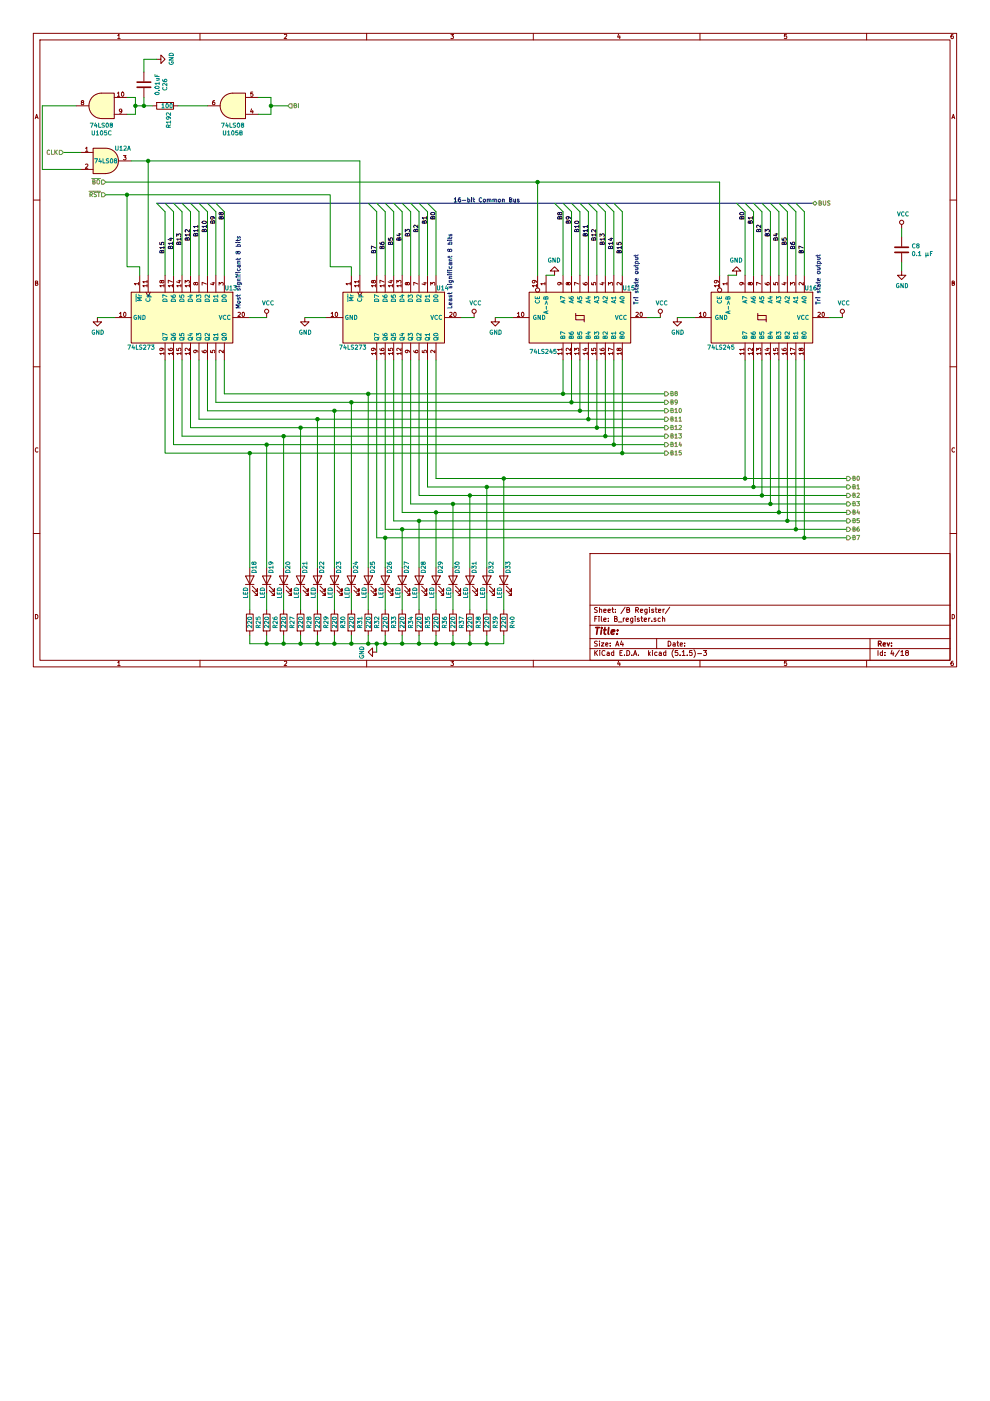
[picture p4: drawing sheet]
EESchema Schematic File Version 4
EELAYER 30 0
EELAYER END
$Descr A4 11693 8268
encoding utf-8
Sheet 4 18
Title ""
Date ""
Rev ""
Comp ""
Comment1 ""
Comment2 ""
Comment3 ""
Comment4 ""
$EndDescr
$Comp
L 74xx:74LS273 U?
U 1 1
P 2150 3750
AR Path="/5E3CB2C3/5E628E29" Ref="U?"  Part="1" 
AR Path="/5E60DA07/5E628E29" Ref="U13"  Part="1" 
AR Path="/5E638028/5E628E29" Ref="U?"  Part="1" 
F 0 "U13" V 1800 4250 50  0000 L CNN
F 1 "74LS273" V 2500 3100 50  0000 L CNN
F 2 "" H 2150 3750 50  0001 C CNN
F 3 "http://www.ti.com/lit/gpn/sn74LS273" H 2150 3750 50  0001 C CNN
	1    2150 3750
	0    1    1    0   
$EndComp
$Comp
L 74xx:74LS273 U?
U 1 1
P 4650 3750
AR Path="/5E3CB2C3/5E628E2A" Ref="U?"  Part="1" 
AR Path="/5E60DA07/5E628E2A" Ref="U14"  Part="1" 
AR Path="/5E638028/5E628E2A" Ref="U?"  Part="1" 
F 0 "U14" V 4300 4250 50  0000 L CNN
F 1 "74LS273" V 5000 3100 50  0000 L CNN
F 2 "" H 4650 3750 50  0001 C CNN
F 3 "http://www.ti.com/lit/gpn/sn74LS273" H 4650 3750 50  0001 C CNN
	1    4650 3750
	0    1    1    0   
$EndComp
$Comp
L 74xx:74LS08 U?
U 1 1
P 1250 1900
AR Path="/5E3CB2C3/5E3D38CB" Ref="U?"  Part="1" 
AR Path="/5E60DA07/5E3D38CB" Ref="U12"  Part="1" 
AR Path="/5E638028/5E3D38CB" Ref="U?"  Part="1" 
F 0 "U12" H 1450 2050 50  0000 C CNN
F 1 "74LS08" H 1250 1900 50  0000 C CNN
F 2 "" H 1250 1900 50  0001 C CNN
F 3 "http://www.ti.com/lit/gpn/sn74LS08" H 1250 1900 50  0001 C CNN
	1    1250 1900
	1    0    0    -1  
$EndComp
$Comp
L 74xx:74LS245 U?
U 1 1
P 9000 3750
AR Path="/5E3CB2C3/5E628E30" Ref="U?"  Part="1" 
AR Path="/5E60DA07/5E628E30" Ref="U16"  Part="1" 
AR Path="/5E638028/5E628E30" Ref="U?"  Part="1" 
F 0 "U16" V 8650 4250 50  0000 L CNN
F 1 "74LS245" V 9350 3100 50  0000 L CNN
F 2 "" H 9000 3750 50  0001 C CNN
F 3 "http://www.ti.com/lit/gpn/sn74LS245" H 9000 3750 50  0001 C CNN
	1    9000 3750
	0    1    1    0   
$EndComp
$Comp
L power:VCC #PWR?
U 1 1
P 3150 3750
AR Path="/5E3CB2C3/5E628E31" Ref="#PWR?"  Part="1" 
AR Path="/5E60DA07/5E628E31" Ref="#PWR030"  Part="1" 
AR Path="/5E638028/5E628E31" Ref="#PWR?"  Part="1" 
F 0 "#PWR030" H 3150 3600 50  0001 C CNN
F 1 "VCC" H 3167 3923 50  0000 C CNN
F 2 "" H 3150 3750 50  0001 C CNN
F 3 "" H 3150 3750 50  0001 C CNN
	1    3150 3750
	1    0    0    -1  
$EndComp
$Comp
L power:VCC #PWR?
U 1 1
P 5600 3750
AR Path="/5E3CB2C3/5E628E32" Ref="#PWR?"  Part="1" 
AR Path="/5E60DA07/5E628E32" Ref="#PWR033"  Part="1" 
AR Path="/5E638028/5E628E32" Ref="#PWR?"  Part="1" 
F 0 "#PWR033" H 5600 3600 50  0001 C CNN
F 1 "VCC" H 5617 3923 50  0000 C CNN
F 2 "" H 5600 3750 50  0001 C CNN
F 3 "" H 5600 3750 50  0001 C CNN
	1    5600 3750
	1    0    0    -1  
$EndComp
$Comp
L power:VCC #PWR?
U 1 1
P 7800 3750
AR Path="/5E3CB2C3/5E646806" Ref="#PWR?"  Part="1" 
AR Path="/5E60DA07/5E646806" Ref="#PWR036"  Part="1" 
AR Path="/5E638028/5E646806" Ref="#PWR?"  Part="1" 
F 0 "#PWR036" H 7800 3600 50  0001 C CNN
F 1 "VCC" H 7817 3923 50  0000 C CNN
F 2 "" H 7800 3750 50  0001 C CNN
F 3 "" H 7800 3750 50  0001 C CNN
	1    7800 3750
	1    0    0    -1  
$EndComp
$Comp
L power:VCC #PWR?
U 1 1
P 9950 3750
AR Path="/5E3CB2C3/5E628E34" Ref="#PWR?"  Part="1" 
AR Path="/5E60DA07/5E628E34" Ref="#PWR039"  Part="1" 
AR Path="/5E638028/5E628E34" Ref="#PWR?"  Part="1" 
F 0 "#PWR039" H 9950 3600 50  0001 C CNN
F 1 "VCC" H 9967 3923 50  0000 C CNN
F 2 "" H 9950 3750 50  0001 C CNN
F 3 "" H 9950 3750 50  0001 C CNN
	1    9950 3750
	1    0    0    -1  
$EndComp
$Comp
L power:VCC #PWR?
U 1 1
P 10650 2700
AR Path="/5E3CB2C3/5E628E35" Ref="#PWR?"  Part="1" 
AR Path="/5E60DA07/5E628E35" Ref="#PWR040"  Part="1" 
AR Path="/5E638028/5E628E35" Ref="#PWR?"  Part="1" 
F 0 "#PWR040" H 10650 2550 50  0001 C CNN
F 1 "VCC" H 10667 2873 50  0000 C CNN
F 2 "" H 10650 2700 50  0001 C CNN
F 3 "" H 10650 2700 50  0001 C CNN
	1    10650 2700
	1    0    0    -1  
$EndComp
$Comp
L power:GND #PWR?
U 1 1
P 1150 3750
AR Path="/5E3CB2C3/5E628E36" Ref="#PWR?"  Part="1" 
AR Path="/5E60DA07/5E628E36" Ref="#PWR029"  Part="1" 
AR Path="/5E638028/5E628E36" Ref="#PWR?"  Part="1" 
F 0 "#PWR029" H 1150 3500 50  0001 C CNN
F 1 "GND" H 1155 3577 50  0000 C CNN
F 2 "" H 1150 3750 50  0001 C CNN
F 3 "" H 1150 3750 50  0001 C CNN
	1    1150 3750
	1    0    0    -1  
$EndComp
$Comp
L power:GND #PWR?
U 1 1
P 3600 3750
AR Path="/5E3CB2C3/5E628E37" Ref="#PWR?"  Part="1" 
AR Path="/5E60DA07/5E628E37" Ref="#PWR031"  Part="1" 
AR Path="/5E638028/5E628E37" Ref="#PWR?"  Part="1" 
F 0 "#PWR031" H 3600 3500 50  0001 C CNN
F 1 "GND" H 3605 3577 50  0000 C CNN
F 2 "" H 3600 3750 50  0001 C CNN
F 3 "" H 3600 3750 50  0001 C CNN
	1    3600 3750
	1    0    0    -1  
$EndComp
$Comp
L power:GND #PWR?
U 1 1
P 5850 3750
AR Path="/5E3CB2C3/5E628E38" Ref="#PWR?"  Part="1" 
AR Path="/5E60DA07/5E628E38" Ref="#PWR034"  Part="1" 
AR Path="/5E638028/5E628E38" Ref="#PWR?"  Part="1" 
F 0 "#PWR034" H 5850 3500 50  0001 C CNN
F 1 "GND" H 5855 3577 50  0000 C CNN
F 2 "" H 5850 3750 50  0001 C CNN
F 3 "" H 5850 3750 50  0001 C CNN
	1    5850 3750
	1    0    0    -1  
$EndComp
$Comp
L power:GND #PWR?
U 1 1
P 8000 3750
AR Path="/5E3CB2C3/5E6467E4" Ref="#PWR?"  Part="1" 
AR Path="/5E60DA07/5E6467E4" Ref="#PWR037"  Part="1" 
AR Path="/5E638028/5E6467E4" Ref="#PWR?"  Part="1" 
F 0 "#PWR037" H 8000 3500 50  0001 C CNN
F 1 "GND" H 8005 3577 50  0000 C CNN
F 2 "" H 8000 3750 50  0001 C CNN
F 3 "" H 8000 3750 50  0001 C CNN
	1    8000 3750
	1    0    0    -1  
$EndComp
$Comp
L power:GND #PWR?
U 1 1
P 10650 3200
AR Path="/5E3CB2C3/5E3E64A0" Ref="#PWR?"  Part="1" 
AR Path="/5E60DA07/5E3E64A0" Ref="#PWR041"  Part="1" 
AR Path="/5E638028/5E3E64A0" Ref="#PWR?"  Part="1" 
F 0 "#PWR041" H 10650 2950 50  0001 C CNN
F 1 "GND" H 10655 3027 50  0000 C CNN
F 2 "" H 10650 3200 50  0001 C CNN
F 3 "" H 10650 3200 50  0001 C CNN
	1    10650 3200
	1    0    0    -1  
$EndComp
$Comp
L Device:C C?
U 1 1
P 10650 2950
AR Path="/5E3CB2C3/5E3E74DF" Ref="C?"  Part="1" 
AR Path="/5E60DA07/5E3E74DF" Ref="C8"  Part="1" 
AR Path="/5E638028/5E3E74DF" Ref="C?"  Part="1" 
F 0 "C8" H 10765 2996 50  0000 L CNN
F 1 "0.1 μF" H 10765 2905 50  0000 L CNN
F 2 "" H 10688 2800 50  0001 C CNN
F 3 "~" H 10650 2950 50  0001 C CNN
	1    10650 2950
	1    0    0    -1  
$EndComp
Wire Wire Line
	10650 3200 10650 3100
Wire Wire Line
	10650 2800 10650 2700
Wire Wire Line
	9800 3750 9950 3750
Wire Wire Line
	8200 3750 8000 3750
Wire Wire Line
	7800 3750 7650 3750
Wire Wire Line
	6050 3750 5850 3750
Wire Wire Line
	5600 3750 5450 3750
Wire Wire Line
	3850 3750 3600 3750
Wire Wire Line
	3150 3750 2950 3750
Wire Wire Line
	1350 3750 1150 3750
Entry Wire Line
	4350 2400 4450 2500
Entry Wire Line
	4450 2400 4550 2500
Entry Wire Line
	4550 2400 4650 2500
Entry Wire Line
	4650 2400 4750 2500
Entry Wire Line
	4750 2400 4850 2500
Entry Wire Line
	4850 2400 4950 2500
Entry Wire Line
	4950 2400 5050 2500
Entry Wire Line
	5050 2400 5150 2500
Entry Wire Line
	1850 2400 1950 2500
Entry Wire Line
	2050 2400 2150 2500
Entry Wire Line
	2150 2400 2250 2500
Entry Wire Line
	1950 2400 2050 2500
Entry Wire Line
	2250 2400 2350 2500
Entry Wire Line
	2350 2400 2450 2500
Entry Wire Line
	2450 2400 2550 2500
Entry Wire Line
	2550 2400 2650 2500
Wire Wire Line
	4450 2500 4450 3250
Wire Wire Line
	4550 2500 4550 3250
Wire Wire Line
	4650 2500 4650 3250
Wire Wire Line
	4750 2500 4750 3250
Wire Wire Line
	4850 2500 4850 3250
Wire Wire Line
	4950 2500 4950 3250
Wire Wire Line
	5050 2500 5050 3250
Wire Wire Line
	5150 2500 5150 3250
Text Label 5150 2600 1    50   ~ 0
B0
Text Label 5050 2650 1    50   ~ 0
B1
Text Label 4950 2750 1    50   ~ 0
B2
Text Label 4850 2800 1    50   ~ 0
B3
Text Label 4750 2850 1    50   ~ 0
B4
Text Label 4650 2900 1    50   ~ 0
B5
Text Label 4550 2950 1    50   ~ 0
B6
Text Label 4450 3000 1    50   ~ 0
B7
Text Notes 5350 2400 0    50   ~ 10
16-bit Common Bus
Wire Wire Line
	1950 2500 1950 3250
Wire Wire Line
	2050 2500 2050 3250
Wire Wire Line
	2150 2500 2150 3250
Wire Wire Line
	2250 2500 2250 3250
Wire Wire Line
	2350 2500 2350 3250
Wire Wire Line
	2450 2500 2450 3250
Wire Wire Line
	2550 2500 2550 3250
Wire Wire Line
	2650 2500 2650 3250
Text Label 2650 2600 1    50   ~ 0
B8
Text Label 2550 2650 1    50   ~ 0
B9
Text Label 2450 2750 1    50   ~ 0
B10
Text Label 2350 2800 1    50   ~ 0
B11
Text Label 2250 2850 1    50   ~ 0
B12
Text Label 2150 2900 1    50   ~ 0
B13
Text Label 2050 2950 1    50   ~ 0
B14
Text Label 1950 3000 1    50   ~ 0
B15
Text HLabel 750  1800 0    50   Input ~ 0
CLK
Text HLabel 3400 1250 2    50   Input ~ 0
BI
Text HLabel 1250 2150 0    50   Input ~ 0
~BO
Text HLabel 1250 2300 0    50   Input ~ 0
~RST
Wire Wire Line
	1250 2300 1500 2300
Wire Wire Line
	1500 2300 1500 3150
Wire Wire Line
	1500 3150 1650 3150
Wire Wire Line
	1650 3150 1650 3250
Wire Wire Line
	1500 2300 3900 2300
Connection ~ 1500 2300
Wire Wire Line
	3900 2300 3900 3150
Wire Wire Line
	3900 3150 4150 3150
Wire Wire Line
	4150 3150 4150 3250
Entry Wire Line
	8700 2400 8800 2500
Entry Wire Line
	8800 2400 8900 2500
Entry Wire Line
	8900 2400 9000 2500
Entry Wire Line
	9000 2400 9100 2500
Entry Wire Line
	9100 2400 9200 2500
Entry Wire Line
	9200 2400 9300 2500
Entry Wire Line
	9300 2400 9400 2500
Entry Wire Line
	9400 2400 9500 2500
Wire Wire Line
	8800 2500 8800 3250
Wire Wire Line
	8900 2500 8900 3250
Wire Wire Line
	9000 2500 9000 3250
Wire Wire Line
	9100 2500 9100 3250
Wire Wire Line
	9200 2500 9200 3250
Wire Wire Line
	9300 2500 9300 3250
Wire Wire Line
	9400 2500 9400 3250
Wire Wire Line
	9500 2500 9500 3250
Text Label 8800 2600 1    50   ~ 0
B0
Text Label 8900 2650 1    50   ~ 0
B1
Text Label 9000 2750 1    50   ~ 0
B2
Text Label 9100 2800 1    50   ~ 0
B3
Text Label 9200 2850 1    50   ~ 0
B4
Text Label 9300 2900 1    50   ~ 0
B5
Text Label 9400 2950 1    50   ~ 0
B6
Text Label 9500 3000 1    50   ~ 0
B7
Entry Wire Line
	6550 2400 6650 2500
Entry Wire Line
	6750 2400 6850 2500
Entry Wire Line
	6850 2400 6950 2500
Entry Wire Line
	6650 2400 6750 2500
Entry Wire Line
	6950 2400 7050 2500
Entry Wire Line
	7050 2400 7150 2500
Entry Wire Line
	7150 2400 7250 2500
Entry Wire Line
	7250 2400 7350 2500
Wire Wire Line
	6650 2500 6650 3250
Wire Wire Line
	6750 2500 6750 3250
Wire Wire Line
	6850 2500 6850 3250
Wire Wire Line
	6950 2500 6950 3250
Wire Wire Line
	7050 2500 7050 3250
Wire Wire Line
	7150 2500 7150 3250
Wire Wire Line
	7250 2500 7250 3250
Wire Wire Line
	7350 2500 7350 3250
Text Label 6650 2600 1    50   ~ 0
B8
Text Label 6750 2650 1    50   ~ 0
B9
Text Label 6850 2750 1    50   ~ 0
B10
Text Label 6950 2800 1    50   ~ 0
B11
Text Label 7050 2850 1    50   ~ 0
B12
Text Label 7150 2900 1    50   ~ 0
B13
Text Label 7250 2950 1    50   ~ 0
B14
Text Label 7350 3000 1    50   ~ 0
B15
Wire Wire Line
	2650 4250 2650 4650
Wire Wire Line
	2550 4250 2550 4750
Wire Wire Line
	2450 4250 2450 4850
Wire Wire Line
	2350 4250 2350 4950
Wire Wire Line
	2250 4250 2250 5050
Wire Wire Line
	2250 5050 3550 5050
Wire Wire Line
	2150 4250 2150 5150
Wire Wire Line
	2150 5150 3350 5150
Wire Wire Line
	2050 4250 2050 5250
Wire Wire Line
	2050 5250 3150 5250
Wire Wire Line
	1950 4250 1950 5350
Wire Wire Line
	1950 5350 2950 5350
Wire Wire Line
	5150 4250 5150 5650
Wire Wire Line
	5050 4250 5050 5750
Wire Wire Line
	4950 4250 4950 5850
Wire Wire Line
	4950 5850 5550 5850
Wire Wire Line
	4850 4250 4850 5950
Wire Wire Line
	4750 4250 4750 6050
Wire Wire Line
	4650 4250 4650 6150
Wire Wire Line
	4550 4250 4550 6250
Wire Wire Line
	4450 4250 4450 6350
Wire Wire Line
	4450 6350 4550 6350
$Comp
L power:GND #PWR?
U 1 1
P 6550 3250
AR Path="/5E3CB2C3/5E3EBE74" Ref="#PWR?"  Part="1" 
AR Path="/5E60DA07/5E3EBE74" Ref="#PWR035"  Part="1" 
AR Path="/5E638028/5E3EBE74" Ref="#PWR?"  Part="1" 
F 0 "#PWR035" H 6550 3000 50  0001 C CNN
F 1 "GND" H 6555 3077 50  0000 C CNN
F 2 "" H 6550 3250 50  0001 C CNN
F 3 "" H 6550 3250 50  0001 C CNN
	1    6550 3250
	-1   0    0    1   
$EndComp
Wire Wire Line
	6450 3250 6550 3250
$Comp
L power:GND #PWR?
U 1 1
P 8700 3250
AR Path="/5E3CB2C3/5E404707" Ref="#PWR?"  Part="1" 
AR Path="/5E60DA07/5E404707" Ref="#PWR038"  Part="1" 
AR Path="/5E638028/5E404707" Ref="#PWR?"  Part="1" 
F 0 "#PWR038" H 8700 3000 50  0001 C CNN
F 1 "GND" H 8705 3077 50  0000 C CNN
F 2 "" H 8700 3250 50  0001 C CNN
F 3 "" H 8700 3250 50  0001 C CNN
	1    8700 3250
	-1   0    0    1   
$EndComp
Wire Wire Line
	8600 3250 8700 3250
Text Notes 2850 3650 1    50   ~ 0
Most significant 8 bits
Text Notes 5350 3650 1    50   ~ 0
Least significant 8 bits
Text Notes 7550 3600 1    50   ~ 0
Tri state output
$Comp
L 74xx:74LS245 U?
U 1 1
P 6850 3750
AR Path="/5E3CB2C3/5E646802" Ref="U?"  Part="1" 
AR Path="/5E60DA07/5E646802" Ref="U15"  Part="1" 
AR Path="/5E638028/5E646802" Ref="U?"  Part="1" 
F 0 "U15" V 6500 4250 50  0000 L CNN
F 1 "74LS245" V 7250 3150 50  0000 L CNN
F 2 "" H 6850 3750 50  0001 C CNN
F 3 "http://www.ti.com/lit/gpn/sn74LS245" H 6850 3750 50  0001 C CNN
	1    6850 3750
	0    1    1    0   
$EndComp
Text Notes 9700 3600 1    50   ~ 0
Tri state output
Wire Wire Line
	2350 4950 3750 4950
Wire Wire Line
	2450 4850 3950 4850
Wire Wire Line
	2550 4750 4150 4750
Wire Wire Line
	2650 4650 4350 4650
Wire Wire Line
	3150 7600 3350 7600
Connection ~ 3150 7600
Wire Wire Line
	3150 7500 3150 7600
Wire Wire Line
	3350 7600 3550 7600
Connection ~ 3350 7600
Wire Wire Line
	3350 7500 3350 7600
Wire Wire Line
	3550 7600 3750 7600
Connection ~ 3550 7600
Wire Wire Line
	3550 7500 3550 7600
Wire Wire Line
	3750 7600 3950 7600
Connection ~ 3750 7600
Wire Wire Line
	3750 7500 3750 7600
Wire Wire Line
	3950 7600 4150 7600
Connection ~ 3950 7600
Wire Wire Line
	3950 7500 3950 7600
Wire Wire Line
	4150 7600 4350 7600
Connection ~ 4150 7600
Wire Wire Line
	2950 7600 3150 7600
Wire Wire Line
	4150 7500 4150 7600
Wire Wire Line
	4350 7600 4450 7600
Connection ~ 4350 7600
Wire Wire Line
	4350 7500 4350 7600
Wire Wire Line
	4550 7600 4450 7600
Connection ~ 4550 7600
Wire Wire Line
	4550 7500 4550 7600
Wire Wire Line
	4750 7600 4550 7600
Connection ~ 4750 7600
Wire Wire Line
	4750 7500 4750 7600
Wire Wire Line
	4950 7600 4750 7600
Connection ~ 4950 7600
Wire Wire Line
	4950 7500 4950 7600
Wire Wire Line
	5150 7600 4950 7600
Connection ~ 5150 7600
Wire Wire Line
	5150 7500 5150 7600
Wire Wire Line
	5350 7600 5150 7600
Connection ~ 5350 7600
Wire Wire Line
	5350 7500 5350 7600
Wire Wire Line
	5550 7600 5350 7600
Connection ~ 5550 7600
Wire Wire Line
	5550 7500 5550 7600
Wire Wire Line
	5750 7600 5550 7600
Connection ~ 5750 7600
Wire Wire Line
	5750 7500 5750 7600
Connection ~ 4450 7600
Wire Wire Line
	5950 7600 5750 7600
Wire Wire Line
	5950 7500 5950 7600
Wire Wire Line
	4450 7600 4450 7700
Wire Wire Line
	2950 7500 2950 7600
$Comp
L power:GND #PWR?
U 1 1
P 4450 7700
AR Path="/5E3CB2C3/5E6467FF" Ref="#PWR?"  Part="1" 
AR Path="/5E60DA07/5E6467FF" Ref="#PWR032"  Part="1" 
AR Path="/5E638028/5E6467FF" Ref="#PWR?"  Part="1" 
F 0 "#PWR032" H 4450 7450 50  0001 C CNN
F 1 "GND" H 4455 7527 50  0000 C CNN
F 2 "" H 4450 7700 50  0001 C CNN
F 3 "" H 4450 7700 50  0001 C CNN
	1    4450 7700
	0    1    1    0   
$EndComp
Wire Wire Line
	5950 7200 5950 7000
$Comp
L Device:R R?
U 1 1
P 5950 7350
AR Path="/5E3CB2C3/5E628E27" Ref="R?"  Part="1" 
AR Path="/5E60DA07/5E628E27" Ref="R40"  Part="1" 
AR Path="/5E638028/5E628E27" Ref="R?"  Part="1" 
F 0 "R40" V 6050 7350 50  0000 C CNN
F 1 "220" V 5950 7350 50  0000 C CNN
F 2 "" V 5880 7350 50  0001 C CNN
F 3 "~" H 5950 7350 50  0001 C CNN
	1    5950 7350
	1    0    0    -1  
$EndComp
$Comp
L Device:LED D?
U 1 1
P 5950 6850
AR Path="/5E3CB2C3/5E6467DF" Ref="D?"  Part="1" 
AR Path="/5E60DA07/5E6467DF" Ref="D33"  Part="1" 
AR Path="/5E638028/5E6467DF" Ref="D?"  Part="1" 
F 0 "D33" H 6100 6800 50  0000 C CNN
F 1 "LED" H 5800 6900 50  0000 C CNN
F 2 "" H 5950 6850 50  0001 C CNN
F 3 "~" H 5950 6850 50  0001 C CNN
	1    5950 6850
	0    -1   -1   0   
$EndComp
Wire Wire Line
	5750 7200 5750 7000
$Comp
L Device:R R?
U 1 1
P 5750 7350
AR Path="/5E3CB2C3/5E3A8C96" Ref="R?"  Part="1" 
AR Path="/5E60DA07/5E3A8C96" Ref="R39"  Part="1" 
AR Path="/5E638028/5E3A8C96" Ref="R?"  Part="1" 
F 0 "R39" V 5850 7350 50  0000 C CNN
F 1 "220" V 5750 7350 50  0000 C CNN
F 2 "" V 5680 7350 50  0001 C CNN
F 3 "~" H 5750 7350 50  0001 C CNN
	1    5750 7350
	1    0    0    -1  
$EndComp
$Comp
L Device:LED D?
U 1 1
P 5750 6850
AR Path="/5E3CB2C3/5E6467FD" Ref="D?"  Part="1" 
AR Path="/5E60DA07/5E6467FD" Ref="D32"  Part="1" 
AR Path="/5E638028/5E6467FD" Ref="D?"  Part="1" 
F 0 "D32" H 5900 6800 50  0000 C CNN
F 1 "LED" H 5600 6900 50  0000 C CNN
F 2 "" H 5750 6850 50  0001 C CNN
F 3 "~" H 5750 6850 50  0001 C CNN
	1    5750 6850
	0    -1   -1   0   
$EndComp
Wire Wire Line
	5550 7200 5550 7000
$Comp
L Device:R R?
U 1 1
P 5550 7350
AR Path="/5E3CB2C3/5E628E23" Ref="R?"  Part="1" 
AR Path="/5E60DA07/5E628E23" Ref="R38"  Part="1" 
AR Path="/5E638028/5E628E23" Ref="R?"  Part="1" 
F 0 "R38" V 5650 7350 50  0000 C CNN
F 1 "220" V 5550 7350 50  0000 C CNN
F 2 "" V 5480 7350 50  0001 C CNN
F 3 "~" H 5550 7350 50  0001 C CNN
	1    5550 7350
	1    0    0    -1  
$EndComp
$Comp
L Device:LED D?
U 1 1
P 5550 6850
AR Path="/5E3CB2C3/5E628E22" Ref="D?"  Part="1" 
AR Path="/5E60DA07/5E628E22" Ref="D31"  Part="1" 
AR Path="/5E638028/5E628E22" Ref="D?"  Part="1" 
F 0 "D31" H 5700 6800 50  0000 C CNN
F 1 "LED" H 5400 6900 50  0000 C CNN
F 2 "" H 5550 6850 50  0001 C CNN
F 3 "~" H 5550 6850 50  0001 C CNN
	1    5550 6850
	0    -1   -1   0   
$EndComp
Wire Wire Line
	5350 7200 5350 7000
$Comp
L Device:R R?
U 1 1
P 5350 7350
AR Path="/5E3CB2C3/5E6467FA" Ref="R?"  Part="1" 
AR Path="/5E60DA07/5E6467FA" Ref="R37"  Part="1" 
AR Path="/5E638028/5E6467FA" Ref="R?"  Part="1" 
F 0 "R37" V 5450 7350 50  0000 C CNN
F 1 "220" V 5350 7350 50  0000 C CNN
F 2 "" V 5280 7350 50  0001 C CNN
F 3 "~" H 5350 7350 50  0001 C CNN
	1    5350 7350
	1    0    0    -1  
$EndComp
$Comp
L Device:LED D?
U 1 1
P 5350 6850
AR Path="/5E3CB2C3/5E628E20" Ref="D?"  Part="1" 
AR Path="/5E60DA07/5E628E20" Ref="D30"  Part="1" 
AR Path="/5E638028/5E628E20" Ref="D?"  Part="1" 
F 0 "D30" H 5500 6800 50  0000 C CNN
F 1 "LED" H 5200 6900 50  0000 C CNN
F 2 "" H 5350 6850 50  0001 C CNN
F 3 "~" H 5350 6850 50  0001 C CNN
	1    5350 6850
	0    -1   -1   0   
$EndComp
Wire Wire Line
	5150 7200 5150 7000
$Comp
L Device:R R?
U 1 1
P 5150 7350
AR Path="/5E3CB2C3/5E628E1F" Ref="R?"  Part="1" 
AR Path="/5E60DA07/5E628E1F" Ref="R36"  Part="1" 
AR Path="/5E638028/5E628E1F" Ref="R?"  Part="1" 
F 0 "R36" V 5250 7350 50  0000 C CNN
F 1 "220" V 5150 7350 50  0000 C CNN
F 2 "" V 5080 7350 50  0001 C CNN
F 3 "~" H 5150 7350 50  0001 C CNN
	1    5150 7350
	1    0    0    -1  
$EndComp
$Comp
L Device:LED D?
U 1 1
P 5150 6850
AR Path="/5E3CB2C3/5E628E1E" Ref="D?"  Part="1" 
AR Path="/5E60DA07/5E628E1E" Ref="D29"  Part="1" 
AR Path="/5E638028/5E628E1E" Ref="D?"  Part="1" 
F 0 "D29" H 5300 6800 50  0000 C CNN
F 1 "LED" H 5000 6900 50  0000 C CNN
F 2 "" H 5150 6850 50  0001 C CNN
F 3 "~" H 5150 6850 50  0001 C CNN
	1    5150 6850
	0    -1   -1   0   
$EndComp
Wire Wire Line
	4950 7200 4950 7000
$Comp
L Device:R R?
U 1 1
P 4950 7350
AR Path="/5E3CB2C3/5E628E1D" Ref="R?"  Part="1" 
AR Path="/5E60DA07/5E628E1D" Ref="R35"  Part="1" 
AR Path="/5E638028/5E628E1D" Ref="R?"  Part="1" 
F 0 "R35" V 5050 7350 50  0000 C CNN
F 1 "220" V 4950 7350 50  0000 C CNN
F 2 "" V 4880 7350 50  0001 C CNN
F 3 "~" H 4950 7350 50  0001 C CNN
	1    4950 7350
	1    0    0    -1  
$EndComp
$Comp
L Device:LED D?
U 1 1
P 4950 6850
AR Path="/5E3CB2C3/5E628E1C" Ref="D?"  Part="1" 
AR Path="/5E60DA07/5E628E1C" Ref="D28"  Part="1" 
AR Path="/5E638028/5E628E1C" Ref="D?"  Part="1" 
F 0 "D28" H 5100 6800 50  0000 C CNN
F 1 "LED" H 4800 6900 50  0000 C CNN
F 2 "" H 4950 6850 50  0001 C CNN
F 3 "~" H 4950 6850 50  0001 C CNN
	1    4950 6850
	0    -1   -1   0   
$EndComp
Wire Wire Line
	4750 7200 4750 7000
$Comp
L Device:R R?
U 1 1
P 4750 7350
AR Path="/5E3CB2C3/5E6467F4" Ref="R?"  Part="1" 
AR Path="/5E60DA07/5E6467F4" Ref="R34"  Part="1" 
AR Path="/5E638028/5E6467F4" Ref="R?"  Part="1" 
F 0 "R34" V 4850 7350 50  0000 C CNN
F 1 "220" V 4750 7350 50  0000 C CNN
F 2 "" V 4680 7350 50  0001 C CNN
F 3 "~" H 4750 7350 50  0001 C CNN
	1    4750 7350
	1    0    0    -1  
$EndComp
$Comp
L Device:LED D?
U 1 1
P 4750 6850
AR Path="/5E3CB2C3/5E38D5B3" Ref="D?"  Part="1" 
AR Path="/5E60DA07/5E38D5B3" Ref="D27"  Part="1" 
AR Path="/5E638028/5E38D5B3" Ref="D?"  Part="1" 
F 0 "D27" H 4900 6800 50  0000 C CNN
F 1 "LED" H 4600 6900 50  0000 C CNN
F 2 "" H 4750 6850 50  0001 C CNN
F 3 "~" H 4750 6850 50  0001 C CNN
	1    4750 6850
	0    -1   -1   0   
$EndComp
Wire Wire Line
	4550 7200 4550 7000
$Comp
L Device:R R?
U 1 1
P 4550 7350
AR Path="/5E3CB2C3/5E388156" Ref="R?"  Part="1" 
AR Path="/5E60DA07/5E388156" Ref="R33"  Part="1" 
AR Path="/5E638028/5E388156" Ref="R?"  Part="1" 
F 0 "R33" V 4650 7350 50  0000 C CNN
F 1 "220" V 4550 7350 50  0000 C CNN
F 2 "" V 4480 7350 50  0001 C CNN
F 3 "~" H 4550 7350 50  0001 C CNN
	1    4550 7350
	1    0    0    -1  
$EndComp
$Comp
L Device:LED D?
U 1 1
P 4550 6850
AR Path="/5E3CB2C3/5E6467DB" Ref="D?"  Part="1" 
AR Path="/5E60DA07/5E6467DB" Ref="D26"  Part="1" 
AR Path="/5E638028/5E6467DB" Ref="D?"  Part="1" 
F 0 "D26" H 4700 6800 50  0000 C CNN
F 1 "LED" H 4400 6900 50  0000 C CNN
F 2 "" H 4550 6850 50  0001 C CNN
F 3 "~" H 4550 6850 50  0001 C CNN
	1    4550 6850
	0    -1   -1   0   
$EndComp
Wire Wire Line
	4350 7200 4350 7000
$Comp
L Device:R R?
U 1 1
P 4350 7350
AR Path="/5E3CB2C3/5E382F87" Ref="R?"  Part="1" 
AR Path="/5E60DA07/5E382F87" Ref="R32"  Part="1" 
AR Path="/5E638028/5E382F87" Ref="R?"  Part="1" 
F 0 "R32" V 4450 7350 50  0000 C CNN
F 1 "220" V 4350 7350 50  0000 C CNN
F 2 "" V 4280 7350 50  0001 C CNN
F 3 "~" H 4350 7350 50  0001 C CNN
	1    4350 7350
	1    0    0    -1  
$EndComp
$Comp
L Device:LED D?
U 1 1
P 4350 6850
AR Path="/5E3CB2C3/5E628E16" Ref="D?"  Part="1" 
AR Path="/5E60DA07/5E628E16" Ref="D25"  Part="1" 
AR Path="/5E638028/5E628E16" Ref="D?"  Part="1" 
F 0 "D25" H 4500 6800 50  0000 C CNN
F 1 "LED" H 4200 6900 50  0000 C CNN
F 2 "" H 4350 6850 50  0001 C CNN
F 3 "~" H 4350 6850 50  0001 C CNN
	1    4350 6850
	0    -1   -1   0   
$EndComp
Wire Wire Line
	4150 7200 4150 7000
$Comp
L Device:R R?
U 1 1
P 4150 7350
AR Path="/5E3CB2C3/5E628E15" Ref="R?"  Part="1" 
AR Path="/5E60DA07/5E628E15" Ref="R31"  Part="1" 
AR Path="/5E638028/5E628E15" Ref="R?"  Part="1" 
F 0 "R31" V 4250 7350 50  0000 C CNN
F 1 "220" V 4150 7350 50  0000 C CNN
F 2 "" V 4080 7350 50  0001 C CNN
F 3 "~" H 4150 7350 50  0001 C CNN
	1    4150 7350
	1    0    0    -1  
$EndComp
$Comp
L Device:LED D?
U 1 1
P 4150 6850
AR Path="/5E3CB2C3/5E628E14" Ref="D?"  Part="1" 
AR Path="/5E60DA07/5E628E14" Ref="D24"  Part="1" 
AR Path="/5E638028/5E628E14" Ref="D?"  Part="1" 
F 0 "D24" H 4300 6800 50  0000 C CNN
F 1 "LED" H 4000 6900 50  0000 C CNN
F 2 "" H 4150 6850 50  0001 C CNN
F 3 "~" H 4150 6850 50  0001 C CNN
	1    4150 6850
	0    -1   -1   0   
$EndComp
Wire Wire Line
	3950 7200 3950 7000
$Comp
L Device:R R?
U 1 1
P 3950 7350
AR Path="/5E3CB2C3/5E6467F0" Ref="R?"  Part="1" 
AR Path="/5E60DA07/5E6467F0" Ref="R30"  Part="1" 
AR Path="/5E638028/5E6467F0" Ref="R?"  Part="1" 
F 0 "R30" V 4050 7350 50  0000 C CNN
F 1 "220" V 3950 7350 50  0000 C CNN
F 2 "" V 3880 7350 50  0001 C CNN
F 3 "~" H 3950 7350 50  0001 C CNN
	1    3950 7350
	1    0    0    -1  
$EndComp
$Comp
L Device:LED D?
U 1 1
P 3950 6850
AR Path="/5E3CB2C3/5E628E12" Ref="D?"  Part="1" 
AR Path="/5E60DA07/5E628E12" Ref="D23"  Part="1" 
AR Path="/5E638028/5E628E12" Ref="D?"  Part="1" 
F 0 "D23" H 4100 6800 50  0000 C CNN
F 1 "LED" H 3800 6900 50  0000 C CNN
F 2 "" H 3950 6850 50  0001 C CNN
F 3 "~" H 3950 6850 50  0001 C CNN
	1    3950 6850
	0    -1   -1   0   
$EndComp
Wire Wire Line
	3750 7200 3750 7000
$Comp
L Device:R R?
U 1 1
P 3750 7350
AR Path="/5E3CB2C3/5E628E11" Ref="R?"  Part="1" 
AR Path="/5E60DA07/5E628E11" Ref="R29"  Part="1" 
AR Path="/5E638028/5E628E11" Ref="R?"  Part="1" 
F 0 "R29" V 3850 7350 50  0000 C CNN
F 1 "220" V 3750 7350 50  0000 C CNN
F 2 "" V 3680 7350 50  0001 C CNN
F 3 "~" H 3750 7350 50  0001 C CNN
	1    3750 7350
	1    0    0    -1  
$EndComp
$Comp
L Device:LED D?
U 1 1
P 3750 6850
AR Path="/5E3CB2C3/5E628E10" Ref="D?"  Part="1" 
AR Path="/5E60DA07/5E628E10" Ref="D22"  Part="1" 
AR Path="/5E638028/5E628E10" Ref="D?"  Part="1" 
F 0 "D22" H 3900 6800 50  0000 C CNN
F 1 "LED" H 3600 6900 50  0000 C CNN
F 2 "" H 3750 6850 50  0001 C CNN
F 3 "~" H 3750 6850 50  0001 C CNN
	1    3750 6850
	0    -1   -1   0   
$EndComp
Wire Wire Line
	3550 7200 3550 7000
$Comp
L Device:R R?
U 1 1
P 3550 7350
AR Path="/5E3CB2C3/5E36F089" Ref="R?"  Part="1" 
AR Path="/5E60DA07/5E36F089" Ref="R28"  Part="1" 
AR Path="/5E638028/5E36F089" Ref="R?"  Part="1" 
F 0 "R28" V 3650 7350 50  0000 C CNN
F 1 "220" V 3550 7350 50  0000 C CNN
F 2 "" V 3480 7350 50  0001 C CNN
F 3 "~" H 3550 7350 50  0001 C CNN
	1    3550 7350
	1    0    0    -1  
$EndComp
$Comp
L Device:LED D?
U 1 1
P 3550 6850
AR Path="/5E3CB2C3/5E36F083" Ref="D?"  Part="1" 
AR Path="/5E60DA07/5E36F083" Ref="D21"  Part="1" 
AR Path="/5E638028/5E36F083" Ref="D?"  Part="1" 
F 0 "D21" H 3700 6800 50  0000 C CNN
F 1 "LED" H 3400 6900 50  0000 C CNN
F 2 "" H 3550 6850 50  0001 C CNN
F 3 "~" H 3550 6850 50  0001 C CNN
	1    3550 6850
	0    -1   -1   0   
$EndComp
Wire Wire Line
	3350 7200 3350 7000
$Comp
L Device:R R?
U 1 1
P 3350 7350
AR Path="/5E3CB2C3/5E36A1C4" Ref="R?"  Part="1" 
AR Path="/5E60DA07/5E36A1C4" Ref="R27"  Part="1" 
AR Path="/5E638028/5E36A1C4" Ref="R?"  Part="1" 
F 0 "R27" V 3450 7350 50  0000 C CNN
F 1 "220" V 3350 7350 50  0000 C CNN
F 2 "" V 3280 7350 50  0001 C CNN
F 3 "~" H 3350 7350 50  0001 C CNN
	1    3350 7350
	1    0    0    -1  
$EndComp
$Comp
L Device:LED D?
U 1 1
P 3350 6850
AR Path="/5E3CB2C3/5E36A1BE" Ref="D?"  Part="1" 
AR Path="/5E60DA07/5E36A1BE" Ref="D20"  Part="1" 
AR Path="/5E638028/5E36A1BE" Ref="D?"  Part="1" 
F 0 "D20" H 3500 6800 50  0000 C CNN
F 1 "LED" H 3200 6900 50  0000 C CNN
F 2 "" H 3350 6850 50  0001 C CNN
F 3 "~" H 3350 6850 50  0001 C CNN
	1    3350 6850
	0    -1   -1   0   
$EndComp
Wire Wire Line
	3150 7200 3150 7000
$Comp
L Device:R R?
U 1 1
P 3150 7350
AR Path="/5E3CB2C3/5E6467EC" Ref="R?"  Part="1" 
AR Path="/5E60DA07/5E6467EC" Ref="R26"  Part="1" 
AR Path="/5E638028/5E6467EC" Ref="R?"  Part="1" 
F 0 "R26" V 3250 7350 50  0000 C CNN
F 1 "220" V 3150 7350 50  0000 C CNN
F 2 "" V 3080 7350 50  0001 C CNN
F 3 "~" H 3150 7350 50  0001 C CNN
	1    3150 7350
	1    0    0    -1  
$EndComp
$Comp
L Device:LED D?
U 1 1
P 3150 6850
AR Path="/5E3CB2C3/5E628E0A" Ref="D?"  Part="1" 
AR Path="/5E60DA07/5E628E0A" Ref="D19"  Part="1" 
AR Path="/5E638028/5E628E0A" Ref="D?"  Part="1" 
F 0 "D19" H 3300 6800 50  0000 C CNN
F 1 "LED" H 3000 6900 50  0000 C CNN
F 2 "" H 3150 6850 50  0001 C CNN
F 3 "~" H 3150 6850 50  0001 C CNN
	1    3150 6850
	0    -1   -1   0   
$EndComp
Wire Wire Line
	2950 7200 2950 7000
$Comp
L Device:R R?
U 1 1
P 2950 7350
AR Path="/5E3CB2C3/5E628E09" Ref="R?"  Part="1" 
AR Path="/5E60DA07/5E628E09" Ref="R25"  Part="1" 
AR Path="/5E638028/5E628E09" Ref="R?"  Part="1" 
F 0 "R25" V 3050 7350 50  0000 C CNN
F 1 "220" V 2950 7350 50  0000 C CNN
F 2 "" V 2880 7350 50  0001 C CNN
F 3 "~" H 2950 7350 50  0001 C CNN
	1    2950 7350
	1    0    0    -1  
$EndComp
$Comp
L Device:LED D?
U 1 1
P 2950 6850
AR Path="/5E3CB2C3/5E6467E9" Ref="D?"  Part="1" 
AR Path="/5E60DA07/5E6467E9" Ref="D18"  Part="1" 
AR Path="/5E638028/5E6467E9" Ref="D?"  Part="1" 
F 0 "D18" H 3100 6800 50  0000 C CNN
F 1 "LED" H 2800 6900 50  0000 C CNN
F 2 "" H 2950 6850 50  0001 C CNN
F 3 "~" H 2950 6850 50  0001 C CNN
	1    2950 6850
	0    -1   -1   0   
$EndComp
Wire Wire Line
	4350 6700 4350 4650
Connection ~ 4350 4650
Wire Wire Line
	4150 4750 4150 6700
Connection ~ 4150 4750
Wire Wire Line
	3950 6700 3950 4850
Connection ~ 3950 4850
Wire Wire Line
	3750 4950 3750 6700
Connection ~ 3750 4950
Wire Wire Line
	3550 5050 3550 6700
Connection ~ 3550 5050
Wire Wire Line
	3350 5150 3350 6700
Connection ~ 3350 5150
Wire Wire Line
	3150 6700 3150 5250
Connection ~ 3150 5250
Wire Wire Line
	2950 5350 2950 6700
Connection ~ 2950 5350
Wire Wire Line
	4550 6700 4550 6350
Connection ~ 4550 6350
Wire Wire Line
	4750 6700 4750 6250
Wire Wire Line
	4550 6250 4750 6250
Connection ~ 4750 6250
Wire Wire Line
	4950 6700 4950 6150
Wire Wire Line
	4650 6150 4950 6150
Connection ~ 4950 6150
Wire Wire Line
	5150 6700 5150 6050
Wire Wire Line
	4750 6050 5150 6050
Connection ~ 5150 6050
Wire Wire Line
	5350 6700 5350 5950
Wire Wire Line
	4850 5950 5350 5950
Connection ~ 5350 5950
Wire Wire Line
	5550 6700 5550 5850
Connection ~ 5550 5850
Wire Wire Line
	5750 6700 5750 5750
Wire Wire Line
	5050 5750 5750 5750
Connection ~ 5750 5750
Wire Wire Line
	5950 6700 5950 5650
Wire Wire Line
	5150 5650 5950 5650
Connection ~ 5950 5650
Text HLabel 10000 5650 2    50   Output ~ 0
B0
Text HLabel 10000 5750 2    50   Output ~ 0
B1
Text HLabel 10000 5850 2    50   Output ~ 0
B2
Text HLabel 10000 5950 2    50   Output ~ 0
B3
Text HLabel 10000 6050 2    50   Output ~ 0
B4
Text HLabel 10000 6150 2    50   Output ~ 0
B5
Text HLabel 10000 6250 2    50   Output ~ 0
B6
Text HLabel 10000 6350 2    50   Output ~ 0
B7
Text HLabel 7850 4650 2    50   Output ~ 0
B8
Text HLabel 7850 4750 2    50   Output ~ 0
B9
Text HLabel 7850 4850 2    50   Output ~ 0
B10
Text HLabel 7850 4950 2    50   Output ~ 0
B11
Text HLabel 7850 5050 2    50   Output ~ 0
B12
Text HLabel 7850 5150 2    50   Output ~ 0
B13
Text HLabel 7850 5350 2    50   Output ~ 0
B15
Text HLabel 7850 5250 2    50   Output ~ 0
B14
Wire Wire Line
	8500 2150 8500 3250
Wire Wire Line
	6350 2150 6350 3250
Wire Wire Line
	1250 2150 6350 2150
Connection ~ 6350 2150
Wire Wire Line
	6350 2150 8500 2150
Wire Wire Line
	1550 1900 1750 1900
Wire Wire Line
	1750 1900 1750 3250
Wire Wire Line
	4250 3250 4250 1900
Wire Wire Line
	4250 1900 1750 1900
Connection ~ 1750 1900
Wire Wire Line
	750  1800 950  1800
Text HLabel 9600 2400 2    50   BiDi ~ 0
BUS
Wire Wire Line
	5950 5650 8800 5650
Wire Wire Line
	5750 5750 8900 5750
Wire Wire Line
	5550 5850 9000 5850
Wire Wire Line
	5350 5950 9100 5950
Wire Wire Line
	5150 6050 9200 6050
Wire Wire Line
	4950 6150 9300 6150
Wire Wire Line
	4750 6250 9400 6250
Wire Wire Line
	4550 6350 9500 6350
Wire Wire Line
	8800 4250 8800 5650
Connection ~ 8800 5650
Wire Wire Line
	8800 5650 10000 5650
Wire Wire Line
	8900 5750 8900 4250
Connection ~ 8900 5750
Wire Wire Line
	8900 5750 10000 5750
Wire Wire Line
	9000 4250 9000 5850
Connection ~ 9000 5850
Wire Wire Line
	9000 5850 10000 5850
Wire Wire Line
	9100 5950 9100 4250
Connection ~ 9100 5950
Wire Wire Line
	9100 5950 10000 5950
Wire Wire Line
	9200 4250 9200 6050
Connection ~ 9200 6050
Wire Wire Line
	9200 6050 10000 6050
Wire Wire Line
	9300 6150 9300 4250
Connection ~ 9300 6150
Wire Wire Line
	9300 6150 10000 6150
Wire Wire Line
	9400 4250 9400 6250
Connection ~ 9400 6250
Wire Wire Line
	9400 6250 10000 6250
Wire Wire Line
	9500 6350 9500 4250
Connection ~ 9500 6350
Wire Wire Line
	9500 6350 10000 6350
Wire Wire Line
	4350 4650 6650 4650
Wire Wire Line
	4150 4750 6750 4750
Wire Wire Line
	3950 4850 6850 4850
Wire Wire Line
	3750 4950 6950 4950
Wire Wire Line
	3550 5050 7050 5050
Wire Wire Line
	3350 5150 7150 5150
Wire Wire Line
	3150 5250 7250 5250
Wire Wire Line
	2950 5350 7350 5350
Wire Wire Line
	6650 4650 6650 4250
Connection ~ 6650 4650
Wire Wire Line
	6650 4650 7850 4650
Wire Wire Line
	6750 4250 6750 4750
Connection ~ 6750 4750
Wire Wire Line
	6750 4750 7850 4750
Wire Wire Line
	6850 4850 6850 4250
Connection ~ 6850 4850
Wire Wire Line
	6850 4850 7850 4850
Wire Wire Line
	6950 4250 6950 4950
Connection ~ 6950 4950
Wire Wire Line
	6950 4950 7850 4950
Wire Wire Line
	7050 5050 7050 4250
Connection ~ 7050 5050
Wire Wire Line
	7050 5050 7850 5050
Wire Wire Line
	7150 4250 7150 5150
Connection ~ 7150 5150
Wire Wire Line
	7150 5150 7850 5150
Wire Wire Line
	7250 5250 7250 4250
Connection ~ 7250 5250
Wire Wire Line
	7250 5250 7850 5250
Wire Wire Line
	7350 4250 7350 5350
Connection ~ 7350 5350
Wire Wire Line
	7350 5350 7850 5350
$Comp
L Device:R R?
U 1 1
P 1950 1250
AR Path="/5F50482F/5F5F52D5" Ref="R?"  Part="1" 
AR Path="/5F46F293/5F5F52D5" Ref="R?"  Part="1" 
AR Path="/5E60DA07/5F5F52D5" Ref="R192"  Part="1" 
F 0 "R192" H 2020 1296 50  0000 L CNN
F 1 "100" V 1950 1200 50  0000 L CNN
F 2 "" V 1880 1250 50  0001 C CNN
F 3 "~" H 1950 1250 50  0001 C CNN
	1    1950 1250
	0    1    1    0   
$EndComp
$Comp
L Device:C C?
U 1 1
P 1700 1000
AR Path="/5F50482F/5F5F52DB" Ref="C?"  Part="1" 
AR Path="/5F46F293/5F5F52DB" Ref="C?"  Part="1" 
AR Path="/5E60DA07/5F5F52DB" Ref="C26"  Part="1" 
F 0 "C26" V 1448 1000 50  0000 C CNN
F 1 "0.01uF" V 1539 1000 50  0000 C CNN
F 2 "" H 1738 850 50  0001 C CNN
F 3 "~" H 1700 1000 50  0001 C CNN
	1    1700 1000
	-1   0    0    1   
$EndComp
Wire Wire Line
	1700 1250 1700 1150
Connection ~ 1700 1250
Wire Wire Line
	1700 1250 1800 1250
$Comp
L power:GND #PWR?
U 1 1
P 1850 700
AR Path="/5F50482F/5F5F52E4" Ref="#PWR?"  Part="1" 
AR Path="/5F46F293/5F5F52E4" Ref="#PWR?"  Part="1" 
AR Path="/5E60DA07/5F5F52E4" Ref="#PWR0282"  Part="1" 
F 0 "#PWR0282" H 1850 450 50  0001 C CNN
F 1 "GND" H 1855 527 50  0000 C CNN
F 2 "" H 1850 700 50  0001 C CNN
F 3 "" H 1850 700 50  0001 C CNN
	1    1850 700 
	0    -1   -1   0   
$EndComp
Wire Wire Line
	1700 700  1700 850 
Wire Wire Line
	1700 700  1850 700 
$Comp
L 74xx:74LS08 U?
U 2 1
P 2750 1250
AR Path="/5F46F293/5F5F52EC" Ref="U?"  Part="2" 
AR Path="/5E60DA07/5F5F52EC" Ref="U105"  Part="2" 
F 0 "U105" H 2750 1575 50  0000 C CNN
F 1 "74LS08" H 2750 1484 50  0000 C CNN
F 2 "" H 2750 1250 50  0001 C CNN
F 3 "http://www.ti.com/lit/gpn/sn74LS08" H 2750 1250 50  0001 C CNN
	2    2750 1250
	-1   0    0    1   
$EndComp
$Comp
L 74xx:74LS08 U?
U 3 1
P 1200 1250
AR Path="/5F46F293/5F5F52F2" Ref="U?"  Part="3" 
AR Path="/5E60DA07/5F5F52F2" Ref="U105"  Part="3" 
F 0 "U105" H 1200 1575 50  0000 C CNN
F 1 "74LS08" H 1200 1484 50  0000 C CNN
F 2 "" H 1200 1250 50  0001 C CNN
F 3 "http://www.ti.com/lit/gpn/sn74LS08" H 1200 1250 50  0001 C CNN
	3    1200 1250
	-1   0    0    1   
$EndComp
Wire Wire Line
	1700 1250 1600 1250
Wire Wire Line
	1600 1250 1600 1350
Wire Wire Line
	1600 1350 1500 1350
Connection ~ 1600 1250
Wire Wire Line
	1500 1150 1600 1150
Wire Wire Line
	1600 1150 1600 1250
Wire Wire Line
	2450 1250 2100 1250
Wire Wire Line
	3400 1250 3200 1250
Wire Wire Line
	3200 1250 3200 1150
Wire Wire Line
	3200 1150 3050 1150
Wire Wire Line
	900  1250 500  1250
Wire Wire Line
	500  1250 500  2000
Wire Wire Line
	500  2000 950  2000
Wire Wire Line
	3050 1350 3200 1350
Wire Wire Line
	3200 1350 3200 1250
Wire Bus Line
	1850 2400 9600 2400
Connection ~ 3200 1250
$EndSCHEMATC
